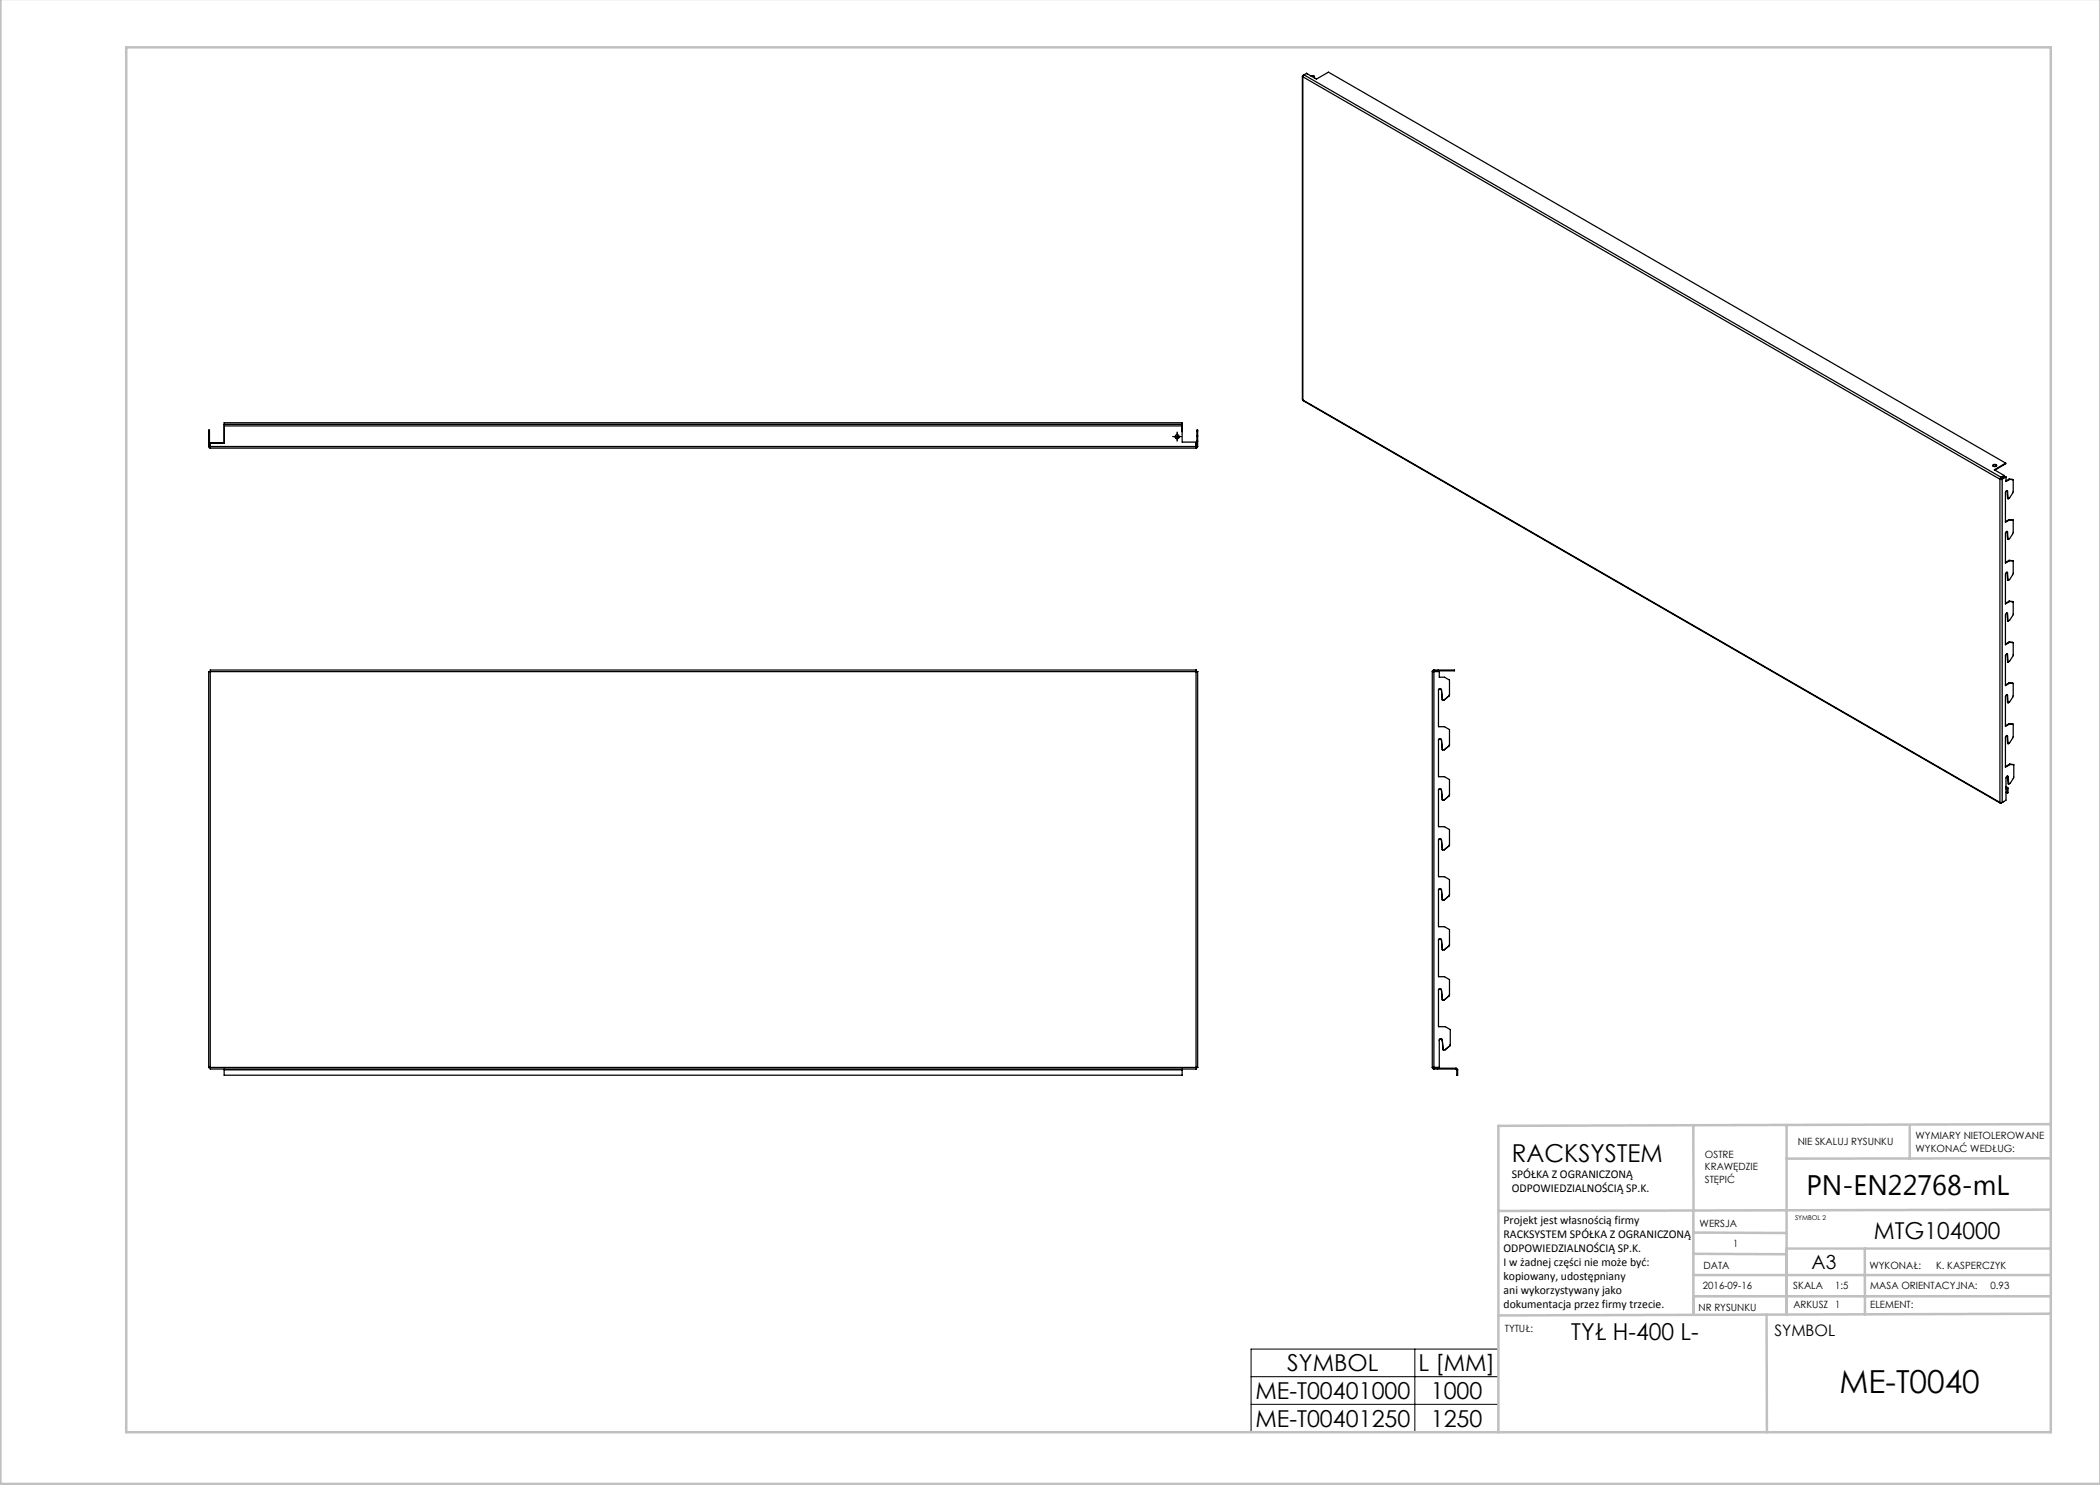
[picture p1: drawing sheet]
<svg xmlns="http://www.w3.org/2000/svg" width="420mm" height="297mm" viewBox="0 0 420 297" stroke-linecap="round" stroke-linejoin="round" font-family="sans-serif">
<path d="M234.9 87.3h1M235.4 86.8v1M250.2 269.8h49.5v16.6h-49.5zM250.2 275.3h49.5M283 269.8v16.6M250.2 280.9h49.5" fill="none" stroke="#000" stroke-width=".2"/>
<path d="M234.9 87.3h-.4M235.4 86.8v-.4M235.4 87.8v.4M235.9 87.3h.4" fill="none" stroke="#000" stroke-width=".2" stroke-dasharray="15.2 1.3 1.3 1.3"/>
<g fill="none" stroke="#c0c0c0" stroke-width=".5">
<path d="M.1 -.1v296.9h419.9M25.2 9.5h385v276.9h-385zM338.7 225.2v16.9M357.3 225v37.9M382 225.4v6.3M410.1 224.8l-110.4 .4v61.2M410.1 231.7h-52.8M338.7 259.3h71.5M338.7 255h71.5M338.7 250.8l18.6 .1M338.7 246.5l18.6 .1M338.7 242.1v20.9"/>
<path d="M373 249.7v13.2M410.1 241.9l-110.4 .3M410.2 249.7h-52.9v13.2M353.3 262.9l.1 23.5M410.2 262.7l-110.5 .4"/>
</g>
<g fill="none" stroke="#000" stroke-width=".25">
<path d="M260.5 15.2l.1 64.8M260.6 15.1v.3M260.6 15.4l139.4 80.4M260.6 15.4v64.6M260.6 15.1h.1M260.8 15l-.2 .1M260.8 15l-.2 .4M260.8 15l139.4 80.5M261.3 14.7l2 1.1 2.4-1.4 135.4 78.2M261.3 14.7l-.5 .3M261.3 14.7h.1M261.4 14.7v.1"/>
<path d="M261.4 14.7h.1M262.2 15.2l.7 .1M262.3 15.2l.6 .1M262.9 15.3v.3M260.6 80l139.4 80.6M260.6 80l139.4 80.5M41.7 89.3l.4 .3M41.7 89.3v-3.3h.2v3.3M41.7 89.3h.2M41.7 88.2h.2M41.7 87.2h.2M41.7 86.2h.2"/>
<path d="M41.9 89.3l.2 .2M42.1 89.3v.3M42.1 89.3h197.1M42.1 89.6h197.1M44.8 84.9v-.3h191.6v.3M44.8 84.9l.1 3.7h-2.8v.7M44.8 84.9h191.6M44.9 85.2h191.5v3.2h2.8v.9M235 87.3a.4 .4 0 0 0 .4 .4 .4 .4 0 0 0 .4-.4M236.4 84.9v1.4M239.2 89.3v.3M239.2 89.3h.1"/>
<path d="M239.2 88.6h.1M239.4 89.3l-.2 .2M239.4 89.3v-3.3h.1v3.3M239.4 89.3h.1M239.4 88.2h.1M239.4 87.2h.1M239.4 86.2h.1M239.5 89.3l-.3 .3M398.6 93.2a.53 .53 0 0 1 .7 0M398.6 93a.41 .41 0 0 1 .4-.1 .41 .41 0 0 1 .3 .3 .41 .41 0 0 1-.4 .1 .41 .41 0 0 1-.3-.3zM400 95.8v64.7M400.1 95.8h-.1"/>
<path d="M400.2 95.5l-.2 .3M400.2 95.6l-.1 .2M400.2 95.5v.1M400.3 95.8h-.2M400.3 95.8h.1M400.4 95.8h-.4M400.4 95.8v64.7M400.8 95.1l-.6 .4M400.8 95.1v.1l-.6 .4M401.1 92.6l-2.2 1.4 1.9 1.1M401.1 92.6v.2l-2.1 1.2M401.2 95.4v.9l.7-.4"/>
<path d="M401.2 95.4l-.8 .4M401.2 95.4l-.1-.1-.8 .5M401.4 98.1v.1M401.4 98.2h.1M401.4 98.2l.1 1.5 .1 .1M401.5 98.2a.25 .25 0 0 0-.3 0 .25 .25 0 0 0-.1 .3v6l.8-.5M401.5 98.2l.1 1.6M401.8 95.8l.1 .1M401.8 95.8l-.6 .4M401.8 95.8l.8 .1M401.9 95.9h.7M402.6 95.9v2.5l-.7 1.2-.3 .2"/>
<path d="M401.4 106.3h.1M401.4 114.4v.1M401.4 106.3l.1 .1M401.4 106.3l.1 1.5 .1 .1M401.4 114.5l.1 .1M401.4 114.5l.1 1.5 .1 .1M401.5 106.4a.25 .25 0 0 0-.3-.1 .25 .25 0 0 0-.1 .4v5.9l.8-.5M401.5 114.6a.25 .25 0 0 0-.3-.1 .25 .25 0 0 0-.1 .3v6l.8-.5M401.5 106.4l.1 1.5M401.5 114.6l.1 1.5M401.8 103.9l.1 .1M401.8 103.9l-.7 .4"/>
<path d="M401.8 103.9l.8 .1M401.8 112.1h.1M401.8 112.1l-.7 .4M401.8 112.1l.8 .1M401.9 104h.7M401.9 112.1l.7 .1M402.6 104v2.6l-.7 1.1-.3 .2M402.6 112.2v2.5l-.7 1.2-.3 .2M42.1 134.3h-.4v79.2M42.1 134.3v79.2M42.1 134.3h197.1M239.2 134.3h.3v79.2"/>
<path d="M239.2 134.3v79.2M239.2 134v.3M239.2 134v.2M239.2 134.2h.1M239.2 134h-197.1v.3M286.5 134.3v79.2M286.8 134.3h-.3M286.8 134l-.3 .3M286.8 134.2l-.2 .1M286.8 134h4.1v.2h-4.1M286.8 134.3h1.1v1.1h1l1 .6v2.9M286.8 134v.2"/>
<path d="M286.8 134.3v79.2M287.7 134v.2M287.7 138a.3 .3 0 0 1 .3-.3 .3 .3 0 0 1 .3 .3l.2 2h.4l.9-.8M287.7 138v7.3h1.2l1 .6v3M288.3 138a.3 .3 0 0 0-.3-.2 .3 .3 0 0 0-.3 .3M289.8 139.2l-.9 .8h-.4M289.9 138.9l-.1 .3M401.4 122.6v.1M401.4 130.8h.1M401.4 138.9v.1M401.4 122.7h.1M401.4 122.7l.1 1.5h.1"/>
<path d="M401.4 130.8l.1 .1M401.4 130.8l.1 1.6h.1M401.4 139l.1 .1M401.4 139l.1 1.5 .1 .1M401.5 122.7a.25 .25 0 0 0-.3 0 .25 .25 0 0 0-.1 .3v6l.8-.5M401.5 130.9a.25 .25 0 0 0-.3-.1 .25 .25 0 0 0-.1 .4v5.9l.8-.5M401.5 139.1a.25 .25 0 0 0-.3-.1 .25 .25 0 0 0-.1 .3v6l.8-.5M401.5 122.7l.1 1.5M401.5 130.9l.1 1.5M401.5 139.1l.1 1.5M401.8 120.2l.1 .1M401.8 120.2l-.7 .5"/>
<path d="M401.8 120.2l.8 .2M401.8 128.4l.1 .1M401.8 128.4l-.7 .4M401.8 128.4l.8 .1M401.8 136.6h.1M401.8 136.6l-.7 .4M401.8 136.6l.8 .1M401.9 120.3l.7 .1M401.9 128.5h.7M401.9 136.6l.7 .1M402.6 120.4v2.5l-.7 1.2-.3 .1M402.6 128.5v2.6l-.7 1.2-.3 .1"/>
<path d="M402.6 136.7v2.5l-.7 1.2-.3 .2M287.7 148a.3 .3 0 0 1 .3-.3 .3 .3 0 0 1 .3 .3l.2 1.9 .4 .1 .9-.8 .1-.3M287.7 158a.3 .3 0 0 1 .3-.3 .3 .3 0 0 1 .3 .3l.2 2h.4l.9-.8M287.7 148v7.3h1.2l1 .6v3M287.7 158v7.3h1.2l1 .6v3M288.3 148a.3 .3 0 0 0-.3-.2 .3 .3 0 0 0-.3 .3M288.3 158a.3 .3 0 0 0-.3-.2 .3 .3 0 0 0-.3 .3M288.5 160h.4M289.9 158.9l-.1 .3M289.9 148.9l-.1 .3M401.2 157.3l.3 .2M401.2 157.4l.2 .1"/>
<path d="M401.2 158.4l.3 .2M401.4 157.5l.2 .2M401.4 157.7h.1M401.4 157.5l-.2 .1M401.4 157.5v.2M401.4 157.7l-.2 .1M401.4 147.1v.1M401.4 147.2h.1M401.4 147.2l.1 1.5 .1 .1M401.5 157.7v.9M401.5 155.2v.1M401.5 147.2a.25 .25 0 0 0-.3 0 .25 .25 0 0 0-.1 .3v6l.9-.6"/>
<path d="M401.5 147.2l.1 1.6M401.5 155.3h.1M401.5 155.3l.1 1.5h.1M401.6 157.7h-.1M401.6 157.7v.8l-.1 .1M401.6 155.3a.25 .25 0 0 0-.3 0 .25 .25 0 0 0-.1 .3v4.4l-.8 .5M401.6 155.3l.1 1.5M401.8 144.7l.1 .1M401.8 144.7l-.7 .5M401.8 144.7l.8 .2M401.9 144.8l.7 .1M401.9 152.8l.1 .1"/>
<path d="M401.9 152.8l-.8 .5M401.9 152.8l.9 .2M402 152.9l.8 .1M402.6 144.9v2.5l-.7 1.2-.3 .2M402.8 153l-.1 2.5-.7 1.2-.3 .1M287.7 168a.3 .3 0 0 1 .3-.3 .3 .3 0 0 1 .3 .3l.2 1.9 .4 .1 .9-.8 .1-.3M287.7 178a.3 .3 0 0 1 .3-.3 .3 .3 0 0 1 .3 .3l.2 2h.4l.9-.8M287.7 168v7.3h1.2l1 .6v3M287.7 178v7.3h1.2l1 .6v3M288.3 168a.3 .3 0 0 0-.3-.2 .3 .3 0 0 0-.3 .3M288.3 178a.3 .3 0 0 0-.3-.2 .3 .3 0 0 0-.3 .3M289.8 179.2l-.9 .8h-.4"/>
<path d="M289.9 178.9l-.1 .3M289.9 168.9l-.1 .3M400 160.5h.4M400 160.5l.2 .1M400.2 160.5v.1M400.7 160.3h.1M400.7 160.3l-.5 .3M287.7 188a.3 .3 0 0 1 .3-.3 .3 .3 0 0 1 .3 .3l.2 2 .4-.1M287.7 198a.3 .3 0 0 1 .3-.3 .3 .3 0 0 1 .3 .3l.2 2h.4l.9-.8M287.7 188v7.3h1.2l1 .6v3M287.7 198v7.3h1.4l1 .6v3M288.3 188a.3 .3 0 0 0-.3-.2 .3 .3 0 0 0-.3 .3"/>
<path d="M288.3 198a.3 .3 0 0 0-.3-.2 .3 .3 0 0 0-.3 .3M288.5 200h.4M289.9 188.9l-.1 .3-.9 .7M289.9 198.9l-.1 .3M289.9 188.9l-.1 .3-.9 .8M41.7 213.5h.2M41.9 213.5h.1M42.1 213.5h-.4M42.1 213.5v.3h197.1M42.1 213.5h197.1M44.8 213.8v.2M44.8 214h191.6"/>
<path d="M44.8 214v1h191.6v-1M236.4 213.8v.2M239.2 213.5v.3M239.2 213.5h.3M239.2 213.6v.2M239.2 213.6h.1M239.4 213.5h.1M286.5 213.5h.3M286.5 213.5l.3 .3M286.6 213.5l.2 .1M286.8 213.8h4.4M286.8 213.6h4.4"/>
<path d="M286.8 213.6v.2M287.5 213.6v.2M287.9 208a.3 .3 0 0 1 .2-.3 .3 .3 0 0 1 .4 .3l.1 1.9 .4 .1 .9-.8 .2-.3M287.9 208v5.5h-1.1M288.5 208a.3 .3 0 0 0-.4-.2 .3 .3 0 0 0-.2 .3M290.1 208.9l-.2 .3M291.2 213.8l.2 .2M291.2 213.6l.3 .4M291.2 213.6v.2M291.4 214h.1M291.4 214v1h.1v-1"/>
<circle cx="235.4" cy="87.3" r=".4"/>
</g>
<text font-size="6.3" x="367.9" y="278.5">ME-T0040</text>
<text font-size="5.6" x="361.3" y="239.1">PN-EN22768-mL</text>
<text font-size="4.9" x="302.4" y="232.4">RACKSYSTEM</text>
<g font-size="4.7">
<text x="374.8" y="247.8">MTG104000</text>
<text x="314.3" y="268.1">TYŁ H-400 L-</text>
<text x="257.5" y="274.3">SYMBOL</text>
<text x="283.7" y="274.3">L [MM]</text>
<text x="251.1" y="279.8">ME-T00401000</text>
<text x="286.2" y="279.8">1000</text>
<text x="251.1" y="285.3">ME-T00401250</text>
<text x="286.2" y="285.3">1250</text>
</g>
<text font-size="3.9" x="362.3" y="253.8">A3</text>
<text font-size="3.2" x="354.9" y="267.2">SYMBOL</text>
<g font-size="2.4">
<text x="302.4" y="235.6">SPÓŁKA Z OGRANICZONĄ</text>
<text x="302.4" y="238.4">ODPOWIEDZIALNOŚCIĄ SP.K.</text>
<text x="300.7" y="244.7">Projekt jest własnością firmy</text>
<text x="300.7" y="247.5">RACKSYSTEM SPÓŁKA Z OGRANICZONĄ</text>
<text x="300.7" y="250.3">ODPOWIEDZIALNOŚCIĄ SP.K.</text>
<text x="300.7" y="253.1">I w żadnej części nie może być:</text>
<text x="300.7" y="256">kopiowany, udostępniany</text>
<text x="300.7" y="258.8">ani wykorzystywany jako</text>
<text x="300.7" y="261.6">dokumentacja przez firmy trzecie.</text>
</g>
<g font-size="2">
<text x="383.1" y="227.9">WYMIARY NIETOLEROWANE</text>
<text x="341" y="231.6">OSTRE</text>
<text x="359.5" y="228.9">NIE SKALUJ RYSUNKU</text>
<text x="383.1" y="230.4">WYKONAĆ WEDŁUG:</text>
<text x="341" y="234.1">KRAWĘDZIE</text>
<text x="341" y="236.6">STĘPIĆ</text>
<text x="339.9" y="245.4">WERSJA</text>
<text x="346.6" y="249.5">1</text>
<text x="340.6" y="257.7">2016-09-16</text>
<text x="340.7" y="253.8">DATA</text>
<text x="358.7" y="257.7">SKALA</text>
<text x="367" y="257.7">1:5</text>
<text x="373.9" y="253.8">WYKONAŁ:</text>
<text x="374.1" y="257.7">MASA ORIENTACYJNA:</text>
<text x="387.2" y="253.8">K. KASPERCZYK</text>
<text x="398.1" y="257.7">0.93</text>
<text x="339.7" y="262.3">NR RYSUNKU</text>
<text x="358.7" y="261.7">ARKUSZ 1</text>
<text x="374.1" y="261.7">ELEMENT:</text>
<text x="301" y="266.4">TYTUŁ:</text>
</g>
<text font-size="1.3" x="359" y="244">SYMBOL 2</text>
</svg>
